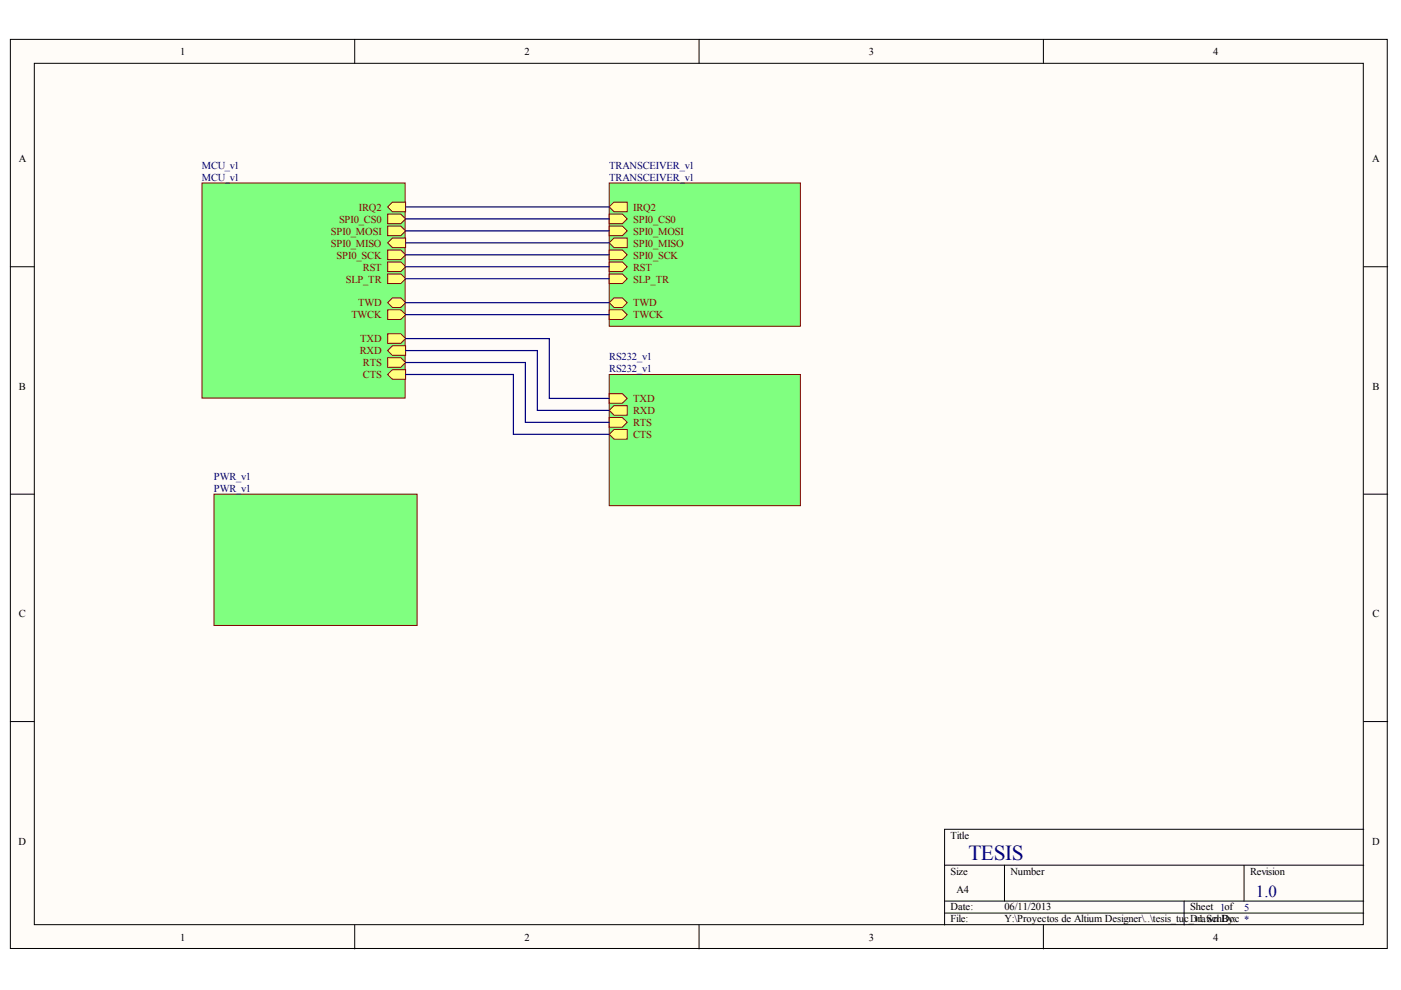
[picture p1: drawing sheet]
<svg xmlns="http://www.w3.org/2000/svg" width="297mm" height="210mm" viewBox="0 0 297 210" stroke-linecap="round" stroke-linejoin="round" font-family="sans-serif">
<g fill="#fffcf8" stroke="#000" stroke-width=".21">
<path d="M2.2 8.3h291.9v192.8h-291.9z"/>
<path d="M7.3 13.4h281.7v182.7h-281.7z"/>
</g>
<g fill="none" stroke="#000" stroke-width=".21">
<path d="M75.2 8.3v5.1M148.2 8.3v5.1M221.2 8.3v5.1M2.2 56.6h5.1M289.1 56.6h5.1M2.2 104.8h5.1M289.1 104.8h5.1M2.2 153h5.1M289.1 153h5.1M289.1 175.8h-88.8v20.3M75.2 196.1v5.1M148.2 196.1v5.1"/>
<path d="M200.3 183.4h88.8M200.3 191.1h88.8M200.3 193.6h88.8M213 183.4v7.7M221.2 196.1v5.1M251.1 191.1v5M263.8 183.4v7.7"/>
</g>
<path d="M42.8 38.8h43.1v45.6h-43.1z" fill="#80ff80" stroke="#800000" stroke-width=".21"/>
<g fill="#ffff80" stroke="#800000" stroke-width=".21">
<path d="M82.2 43.9l1-1h2.8v2h-2.8z" fill-rule="evenodd"/>
<path d="M82.2 45.4h2.8l1 1-1 1h-2.8z" fill-rule="evenodd"/>
<path d="M82.2 47.9h2.8l1 1-1 1.1h-2.8z" fill-rule="evenodd"/>
<path d="M82.2 51.5l1-1h2.8v2h-2.8z" fill-rule="evenodd"/>
<path d="M82.2 53h2.8l1 1-1 1h-2.8z" fill-rule="evenodd"/>
<path d="M82.2 55.5h2.8l1 1.1-1 1h-2.8z" fill-rule="evenodd"/>
<path d="M82.2 58.1h2.8l1 1-1 1h-2.8z" fill-rule="evenodd"/>
<path d="M82.2 70.8h2.8l1 1-1 1h-2.8z" fill-rule="evenodd"/>
<path d="M82.2 74.3l1-1h2.8v2h-2.8z" fill-rule="evenodd"/>
<path d="M82.2 75.8h2.8l1 1.1-1 1h-2.8z" fill-rule="evenodd"/>
<path d="M82.2 79.4l1-1h2.8v2h-2.8z" fill-rule="evenodd"/>
<path d="M82.2 64.2l1-1h1.8l1 1-1 1h-1.8z" fill-rule="evenodd"/>
<path d="M82.2 65.7h2.8l1 1-1 1h-2.8z" fill-rule="evenodd"/>
</g>
<path d="M129.2 38.8h40.5v30.4h-40.5z" fill="#80ff80" stroke="#800000" stroke-width=".21"/>
<g fill="#ffff80" stroke="#800000" stroke-width=".21">
<path d="M129.2 43.9l1-1h2.8v2h-2.8z" fill-rule="evenodd"/>
<path d="M129.2 45.4h2.8l1 1-1 1h-2.8z" fill-rule="evenodd"/>
<path d="M129.2 47.9h2.8l1 1-1 1.1h-2.8z" fill-rule="evenodd"/>
<path d="M129.2 51.5l1-1h2.8v2h-2.8z" fill-rule="evenodd"/>
<path d="M129.2 53h2.8l1 1-1 1h-2.8z" fill-rule="evenodd"/>
<path d="M129.2 55.5h2.8l1 1.1-1 1h-2.8z" fill-rule="evenodd"/>
<path d="M129.2 58.1h2.8l1 1-1 1h-2.8z" fill-rule="evenodd"/>
<path d="M129.2 64.2l1-1h1.8l1 1-1 1h-1.8z" fill-rule="evenodd"/>
<path d="M129.2 65.7h2.8l1 1-1 1h-2.8z" fill-rule="evenodd"/>
</g>
<g fill="#80ff80" stroke="#800000" stroke-width=".21">
<path d="M45.4 104.8h43v27.8h-43z"/>
<path d="M129.2 79.4h40.5v27.8h-40.5z"/>
</g>
<g fill="#ffff80" stroke="#800000" stroke-width=".21">
<path d="M129.2 83.5h2.8l1 1-1 1h-2.8z" fill-rule="evenodd"/>
<path d="M129.2 87l1-1h2.8v2h-2.8z" fill-rule="evenodd"/>
<path d="M129.2 88.5h2.8l1 1.1-1 1h-2.8z" fill-rule="evenodd"/>
<path d="M129.2 92.1l1-1h2.8v2h-2.8z" fill-rule="evenodd"/>
</g>
<g fill="none" stroke="#000080" stroke-width=".25">
<path d="M86 43.9h43.2M86 46.4h43.2M86 48.9h43.2M86 51.5h43.2M86 54h43.2M86 56.6h43.2M86 59.1h43.2M86 71.8h30.5v12.7h12.7M86 74.3h27.9v12.7h15.3M86 76.9h25.4v12.7h17.8M86 79.4h22.9v12.7h20.3M86 64.2h43.2"/>
<path d="M86 66.7h43.2"/>
</g>
<text font-size="4.5" fill="#000080" x="205.3" y="182.4">TESIS</text>
<text font-size="3.6" fill="#000080" x="266.3" y="190.2">1.0</text>
<g font-size="2.2">
<text x="38.2" y="11.7">1</text>
<text x="111.2" y="11.7">2</text>
<text x="184.2" y="11.7">3</text>
<text x="257.2" y="11.7">4</text>
<text x="4" y="34.4">A</text>
<text x="290.9" y="34.4">A</text>
<text x="4" y="82.7">B</text>
<text x="291" y="82.7">B</text>
<text x="4" y="130.9">C</text>
<text x="291" y="130.9">C</text>
<text x="3.9" y="179.1">D</text>
<text x="201.5" y="177.8">Title</text>
<text x="290.9" y="179.1">D</text>
<text x="201.5" y="185.4">Size</text>
<text x="214.2" y="185.4">Number</text>
<text x="265" y="185.4">Revision</text>
<text x="202.8" y="189.2">A4</text>
<text x="201.5" y="193">Date:</text>
<text x="201.5" y="195.6">File:</text>
<text x="213" y="193">06/11/2013</text>
<text x="213" y="195.6">Y:\Proyectos de Altium Designer\..\tesis_tuc_Drawn Doc *</text>
<text x="252.3" y="193">Sheet 1of</text>
<text x="253.2" y="195.6">v1.SchBy:</text>
<text x="38.2" y="199.4">1</text>
<text x="111.2" y="199.4">2</text>
<text x="184.2" y="199.4">3</text>
<text x="257.2" y="199.4">4</text>
</g>
<g font-size="2.2" fill="#000080">
<text x="42.8" y="35.8">MCU_v1</text>
<text x="129.2" y="35.8">TRANSCEIVER_v1</text>
<text x="42.8" y="38.3">MCU_v1</text>
<text x="129.2" y="38.3">TRANSCEIVER_v1</text>
<text x="129.2" y="76.4">RS232_v1</text>
<text x="129.2" y="78.9">RS232_v1</text>
<text x="45.4" y="101.8">PWR_v1</text>
<text x="45.4" y="104.3">PWR_v1</text>
<text x="263.8" y="193.1">5</text>
</g>
<g font-size="2.2" fill="#800000">
<text x="71.9" y="47.2">SPI0_CS0</text>
<text x="76.1" y="44.7">IRQ2</text>
<text x="134.2" y="44.7">IRQ2</text>
<text x="134.2" y="47.2">SPI0_CS0</text>
<text x="70.2" y="49.7">SPI0_MOSI</text>
<text x="70.2" y="52.3">SPI0_MISO</text>
<text x="134.2" y="49.7">SPI0_MOSI</text>
<text x="134.2" y="52.3">SPI0_MISO</text>
<text x="71.4" y="54.8">SPI0_SCK</text>
<text x="73.3" y="59.9">SLP_TR</text>
<text x="77" y="57.4">RST</text>
<text x="134.2" y="54.8">SPI0_SCK</text>
<text x="134.2" y="57.4">RST</text>
<text x="134.2" y="59.9">SLP_TR</text>
<text x="75.9" y="65">TWD</text>
<text x="134.2" y="65">TWD</text>
<text x="74.5" y="67.5">TWCK</text>
<text x="134.2" y="67.5">TWCK</text>
<text x="76.3" y="75.1">RXD</text>
<text x="76.3" y="72.6">TXD</text>
<text x="77" y="77.7">RTS</text>
<text x="77" y="80.2">CTS</text>
<text x="134.2" y="85.3">TXD</text>
<text x="134.2" y="87.8">RXD</text>
<text x="134.2" y="90.3">RTS</text>
<text x="134.2" y="92.9">CTS</text>
</g>
</svg>
